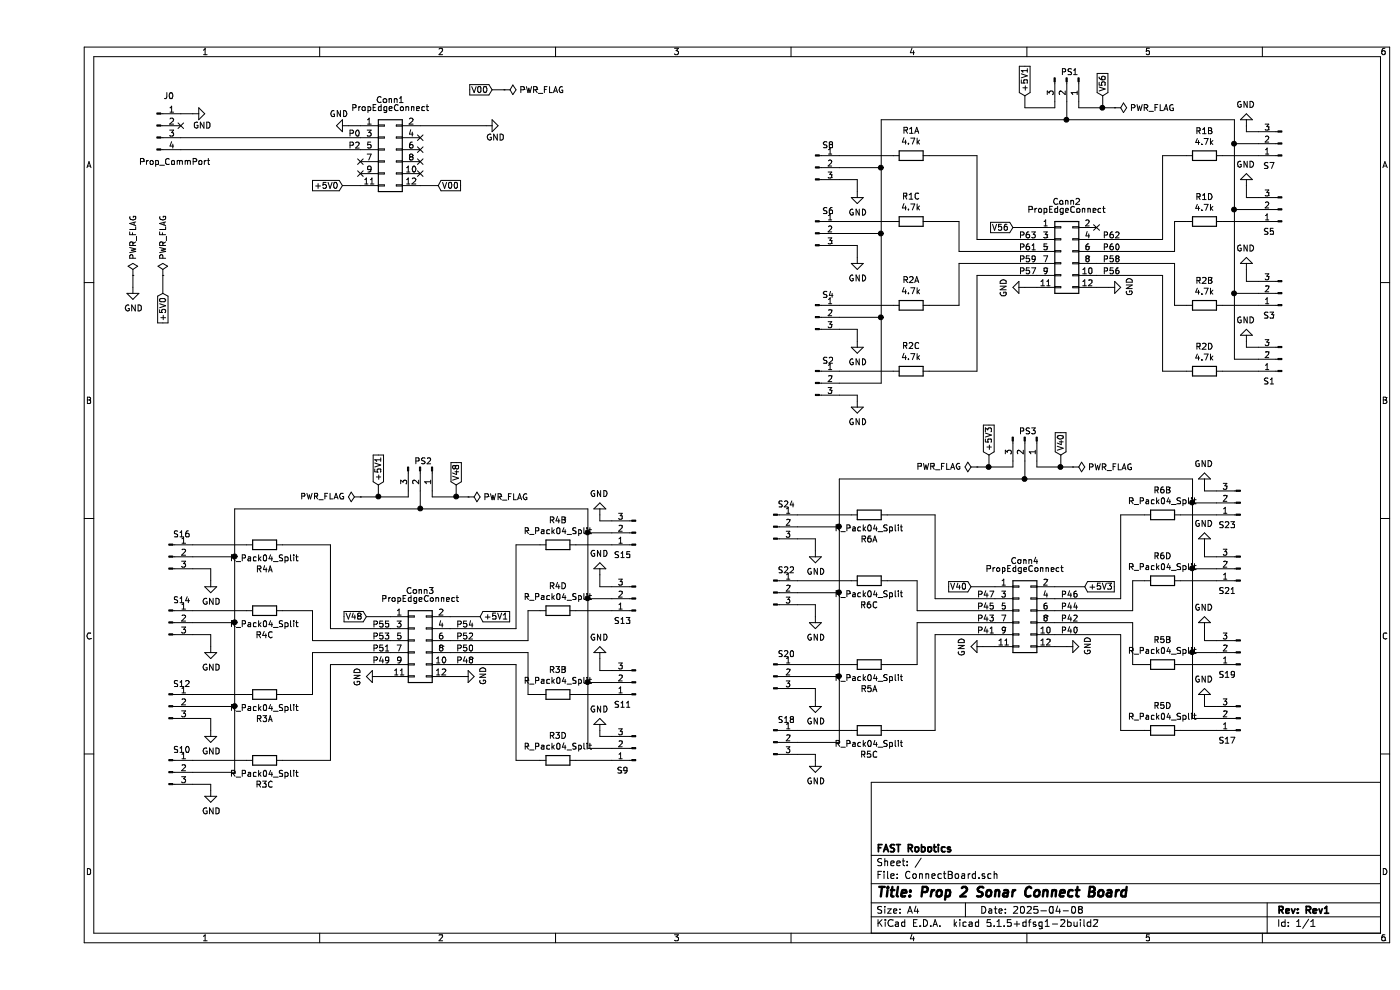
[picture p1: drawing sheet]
EESchema Schematic File Version 4
EELAYER 30 0
EELAYER END
$Descr A4 11693 8268
encoding utf-8
Sheet 1 1
Title "Prop 2 Sonar Connect Board"
Date "2025-04-08"
Rev "Rev1"
Comp "FAST Robotics"
Comment1 ""
Comment2 ""
Comment3 ""
Comment4 ""
$EndDescr
$Comp
L Connector:Conn_01x03_Male S8
U 1 1
P 6500 1400
F 0 "S8" H 6608 1589 50  0000 C CNN
F 1 "SonarConnect" H 6608 1590 50  0001 C CNN
F 2 "Connector_PinHeader_2.54mm:PinHeader_1x03_P2.54mm_Vertical" H 6500 1400 50  0001 C CNN
F 3 "~" H 6500 1400 50  0001 C CNN
	1    6500 1400
	1    0    0    -1  
$EndComp
Wire Wire Line
	7050 1400 6700 1400
$Comp
L power:GND #PWR0101
U 1 1
P 6850 1600
F 0 "#PWR0101" H 6850 1350 50  0001 C CNN
F 1 "GND" H 6855 1427 50  0000 C CNN
F 2 "" H 6850 1600 50  0001 C CNN
F 3 "" H 6850 1600 50  0001 C CNN
	1    6850 1600
	1    0    0    -1  
$EndComp
Wire Wire Line
	6700 1500 6850 1500
Wire Wire Line
	6850 1500 6850 1600
$Comp
L power:PWR_FLAG #FLG0101
U 1 1
P 800 2300
F 0 "#FLG0101" H 800 2375 50  0001 C CNN
F 1 "PWR_FLAG" V 800 2428 50  0000 L CNN
F 2 "" H 800 2300 50  0001 C CNN
F 3 "~" H 800 2300 50  0001 C CNN
	1    800  2300
	1    0    0    -1  
$EndComp
Wire Wire Line
	8700 900  8900 900 
Wire Wire Line
	8700 850  8700 900 
$Comp
L Connector:Conn_01x03_Male PS1
U 1 1
P 8600 650
F 0 "PS1" V 8550 600 50  0000 L CNN
F 1 "PowerSelect" V 8753 794 50  0001 L CNN
F 2 "Connector_PinHeader_2.54mm:PinHeader_1x03_P2.54mm_Vertical" H 8600 650 50  0001 C CNN
F 3 "~" H 8600 650 50  0001 C CNN
	1    8600 650 
	0    1    1    0   
$EndComp
$Comp
L power:GND #PWR0102
U 1 1
P 800 2400
F 0 "#PWR0102" H 800 2150 50  0001 C CNN
F 1 "GND" H 805 2227 50  0000 C CNN
F 2 "" H 800 2400 50  0001 C CNN
F 3 "" H 800 2400 50  0001 C CNN
	1    800  2400
	1    0    0    -1  
$EndComp
Wire Wire Line
	800  2300 800  2400
$Comp
L Connector:Conn_01x03_Male S6
U 1 1
P 6500 1950
F 0 "S6" H 6608 2139 50  0000 C CNN
F 1 "SonarConnect" H 6608 2140 50  0001 C CNN
F 2 "Connector_PinHeader_2.54mm:PinHeader_1x03_P2.54mm_Vertical" H 6500 1950 50  0001 C CNN
F 3 "~" H 6500 1950 50  0001 C CNN
	1    6500 1950
	1    0    0    -1  
$EndComp
Wire Wire Line
	7050 1400 7050 1950
Wire Wire Line
	7050 1950 6700 1950
Connection ~ 7050 1400
$Comp
L power:GND #PWR0103
U 1 1
P 6850 2150
F 0 "#PWR0103" H 6850 1900 50  0001 C CNN
F 1 "GND" H 6855 1977 50  0000 C CNN
F 2 "" H 6850 2150 50  0001 C CNN
F 3 "" H 6850 2150 50  0001 C CNN
	1    6850 2150
	1    0    0    -1  
$EndComp
Wire Wire Line
	6700 2050 6850 2050
Wire Wire Line
	6850 2050 6850 2150
$Comp
L Connector:Conn_01x03_Male S4
U 1 1
P 6500 2650
F 0 "S4" H 6608 2839 50  0000 C CNN
F 1 "SonarConnect" H 6608 2840 50  0001 C CNN
F 2 "Connector_PinHeader_2.54mm:PinHeader_1x03_P2.54mm_Vertical" H 6500 2650 50  0001 C CNN
F 3 "~" H 6500 2650 50  0001 C CNN
	1    6500 2650
	1    0    0    -1  
$EndComp
$Comp
L power:GND #PWR0104
U 1 1
P 6850 2850
F 0 "#PWR0104" H 6850 2600 50  0001 C CNN
F 1 "GND" H 6855 2677 50  0000 C CNN
F 2 "" H 6850 2850 50  0001 C CNN
F 3 "" H 6850 2850 50  0001 C CNN
	1    6850 2850
	1    0    0    -1  
$EndComp
Wire Wire Line
	6700 2750 6850 2750
Wire Wire Line
	6850 2750 6850 2850
Wire Wire Line
	7050 1950 7050 2650
Wire Wire Line
	7050 2650 6700 2650
Connection ~ 7050 1950
$Comp
L Connector:Conn_01x03_Male S2
U 1 1
P 6500 3200
F 0 "S2" H 6608 3389 50  0000 C CNN
F 1 "SonarConnect" H 6608 3390 50  0001 C CNN
F 2 "Connector_PinHeader_2.54mm:PinHeader_1x03_P2.54mm_Vertical" H 6500 3200 50  0001 C CNN
F 3 "~" H 6500 3200 50  0001 C CNN
	1    6500 3200
	1    0    0    -1  
$EndComp
$Comp
L power:GND #PWR0105
U 1 1
P 6850 3350
F 0 "#PWR0105" H 6850 3100 50  0001 C CNN
F 1 "GND" H 6855 3177 50  0000 C CNN
F 2 "" H 6850 3350 50  0001 C CNN
F 3 "" H 6850 3350 50  0001 C CNN
	1    6850 3350
	1    0    0    -1  
$EndComp
Wire Wire Line
	6700 3300 6850 3300
Wire Wire Line
	6850 3300 6850 3350
Wire Wire Line
	6700 3100 7150 3100
Wire Wire Line
	7050 2650 7050 3200
Wire Wire Line
	7050 3200 6700 3200
Connection ~ 7050 2650
$Comp
L power:PWR_FLAG #FLG0102
U 1 1
P 9000 900
F 0 "#FLG0102" H 9000 975 50  0001 C CNN
F 1 "PWR_FLAG" V 9000 1028 50  0000 L CNN
F 2 "" H 9000 900 50  0001 C CNN
F 3 "~" H 9000 900 50  0001 C CNN
	1    9000 900 
	0    1    1    0   
$EndComp
Wire Wire Line
	9000 900  8900 900 
Connection ~ 8900 900 
Wire Wire Line
	7850 2300 8350 2300
Wire Wire Line
	7850 2000 8350 2000
$Comp
L Connector:Conn_01x03_Male S7
U 1 1
P 10400 1200
F 0 "S7" H 10508 1389 50  0000 C CNN
F 1 "SonarConnect" H 10508 1390 50  0001 C CNN
F 2 "Connector_PinHeader_2.54mm:PinHeader_1x03_P2.54mm_Vertical" H 10400 1200 50  0001 C CNN
F 3 "~" H 10400 1200 50  0001 C CNN
	1    10400 1200
	-1   0    0    1   
$EndComp
$Comp
L Connector:Conn_01x03_Male S5
U 1 1
P 10400 1750
F 0 "S5" H 10508 1939 50  0000 C CNN
F 1 "SonarConnect" H 10508 1940 50  0001 C CNN
F 2 "Connector_PinHeader_2.54mm:PinHeader_1x03_P2.54mm_Vertical" H 10400 1750 50  0001 C CNN
F 3 "~" H 10400 1750 50  0001 C CNN
	1    10400 1750
	-1   0    0    1   
$EndComp
$Comp
L Connector:Conn_01x03_Male S3
U 1 1
P 10400 2450
F 0 "S3" H 10508 2639 50  0000 C CNN
F 1 "SonarConnect" H 10508 2640 50  0001 C CNN
F 2 "Connector_PinHeader_2.54mm:PinHeader_1x03_P2.54mm_Vertical" H 10400 2450 50  0001 C CNN
F 3 "~" H 10400 2450 50  0001 C CNN
	1    10400 2450
	-1   0    0    1   
$EndComp
Wire Wire Line
	10200 1300 9900 1300
Wire Wire Line
	9600 1300 9400 1300
Wire Wire Line
	9400 1300 9400 2000
Wire Wire Line
	9400 2000 8850 2000
Wire Wire Line
	7050 1000 8600 1000
Wire Wire Line
	10000 1000 10000 1200
Wire Wire Line
	10000 1200 10200 1200
Wire Wire Line
	7050 1000 7050 1400
Wire Wire Line
	10000 1200 10000 1750
Wire Wire Line
	10000 1750 10200 1750
Connection ~ 10000 1200
Wire Wire Line
	10000 1750 10000 2450
Wire Wire Line
	10000 2450 10200 2450
Connection ~ 10000 1750
Wire Wire Line
	10000 2450 10000 3000
Connection ~ 10000 2450
$Comp
L power:GND #PWR0106
U 1 1
P 10100 1050
F 0 "#PWR0106" H 10100 800 50  0001 C CNN
F 1 "GND" H 10105 877 50  0000 C CNN
F 2 "" H 10100 1050 50  0001 C CNN
F 3 "" H 10100 1050 50  0001 C CNN
	1    10100 1050
	-1   0    0    1   
$EndComp
Wire Wire Line
	10100 1050 10100 1100
Wire Wire Line
	10100 1100 10200 1100
$Comp
L power:GND #PWR0107
U 1 1
P 10100 1550
F 0 "#PWR0107" H 10100 1300 50  0001 C CNN
F 1 "GND" H 10105 1377 50  0000 C CNN
F 2 "" H 10100 1550 50  0001 C CNN
F 3 "" H 10100 1550 50  0001 C CNN
	1    10100 1550
	-1   0    0    1   
$EndComp
$Comp
L power:GND #PWR0108
U 1 1
P 10100 2250
F 0 "#PWR0108" H 10100 2000 50  0001 C CNN
F 1 "GND" H 10105 2077 50  0000 C CNN
F 2 "" H 10100 2250 50  0001 C CNN
F 3 "" H 10100 2250 50  0001 C CNN
	1    10100 2250
	-1   0    0    1   
$EndComp
$Comp
L power:GND #PWR0109
U 1 1
P 10100 2850
F 0 "#PWR0109" H 10100 2600 50  0001 C CNN
F 1 "GND" H 10105 2677 50  0000 C CNN
F 2 "" H 10100 2850 50  0001 C CNN
F 3 "" H 10100 2850 50  0001 C CNN
	1    10100 2850
	-1   0    0    1   
$EndComp
Wire Wire Line
	10100 2250 10100 2350
Wire Wire Line
	10100 2350 10200 2350
Wire Wire Line
	10100 2850 10100 2900
Wire Wire Line
	10200 2550 9900 2550
Wire Wire Line
	10200 1850 9900 1850
Wire Wire Line
	9600 1850 9500 1850
Wire Wire Line
	9500 1850 9500 2100
Wire Wire Line
	9500 2100 8850 2100
Wire Wire Line
	9600 2550 9500 2550
Wire Wire Line
	9500 2550 9500 2200
Wire Wire Line
	9500 2200 8850 2200
Wire Wire Line
	9600 3100 9400 3100
Wire Wire Line
	9400 2300 8850 2300
Wire Wire Line
	10100 1550 10100 1650
Wire Wire Line
	10100 1650 10200 1650
Wire Wire Line
	8600 850  8600 1000
Connection ~ 8600 1000
Wire Wire Line
	8600 1000 10000 1000
$Comp
L Connector:Conn_01x04_Male J0
U 1 1
P 1000 1050
F 0 "J0" H 1100 1300 50  0000 C CNN
F 1 "Prop_CommPort" H 1150 750 50  0000 C CNN
F 2 "Connector_PinHeader_2.54mm:PinHeader_1x04_P2.54mm_Vertical" H 1000 1050 50  0001 C CNN
F 3 "~" H 1000 1050 50  0001 C CNN
	1    1000 1050
	1    0    0    -1  
$EndComp
$Comp
L Connector_Generic:Conn_02x06_Odd_Even Conn1
U 1 1
P 2900 1250
F 0 "Conn1" H 2950 1667 50  0000 C CNN
F 1 "PropEdgeConnect" H 2950 1600 50  0000 C CNN
F 2 "Connector_PinSocket_2.54mm:PinSocket_2x06_P2.54mm_Vertical" H 2900 1250 50  0001 C CNN
F 3 "~" H 2900 1250 50  0001 C CNN
	1    2900 1250
	1    0    0    -1  
$EndComp
$Comp
L power:GND #PWR0110
U 1 1
P 2600 1050
F 0 "#PWR0110" H 2600 800 50  0001 C CNN
F 1 "GND" V 2500 1050 50  0000 R CNN
F 2 "" H 2600 1050 50  0001 C CNN
F 3 "" H 2600 1050 50  0001 C CNN
	1    2600 1050
	0    1    1    0   
$EndComp
Wire Wire Line
	2600 1050 2700 1050
$Comp
L power:GND #PWR0111
U 1 1
P 3750 1050
F 0 "#PWR0111" H 3750 800 50  0001 C CNN
F 1 "GND" V 3650 1050 50  0000 R CNN
F 2 "" H 3750 1050 50  0001 C CNN
F 3 "" H 3750 1050 50  0001 C CNN
	1    3750 1050
	0    -1   -1   0   
$EndComp
Wire Wire Line
	3200 1050 3750 1050
Wire Wire Line
	1200 1150 2700 1150
Text Label 2600 1150 0    50   ~ 0
P0
NoConn ~ 1200 1050
$Comp
L power:GND #PWR0112
U 1 1
P 1300 950
F 0 "#PWR0112" H 1300 700 50  0001 C CNN
F 1 "GND" V 1200 950 50  0000 R CNN
F 2 "" H 1300 950 50  0001 C CNN
F 3 "" H 1300 950 50  0001 C CNN
	1    1300 950 
	0    -1   -1   0   
$EndComp
Text GLabel 8900 800  1    50   Input ~ 0
V56
Wire Wire Line
	8900 800  8900 900 
Text GLabel 8150 1900 0    50   Input ~ 0
V56
$Comp
L power:GND #PWR0113
U 1 1
P 8950 2400
F 0 "#PWR0113" H 8950 2150 50  0001 C CNN
F 1 "GND" H 8955 2227 50  0000 C CNN
F 2 "" H 8950 2400 50  0001 C CNN
F 3 "" H 8950 2400 50  0001 C CNN
	1    8950 2400
	0    -1   -1   0   
$EndComp
Wire Wire Line
	8250 2400 8350 2400
Wire Wire Line
	8850 2400 8950 2400
Wire Wire Line
	8150 1900 8350 1900
NoConn ~ 8850 1900
Text GLabel 3350 1550 2    50   Input ~ 0
V00
Wire Wire Line
	3200 1550 3350 1550
Text Label 8200 2000 0    50   ~ 0
P63
Text Label 8900 2000 0    50   ~ 0
P62
Wire Wire Line
	9400 3100 9400 2300
Text Label 8900 2100 0    50   ~ 0
P60
Text Label 8200 2200 0    50   ~ 0
P59
Text Label 8900 2200 0    50   ~ 0
P58
Text Label 8200 2300 0    50   ~ 0
P57
Text Label 8900 2300 0    50   ~ 0
P56
Wire Wire Line
	10100 2900 10200 2900
Wire Wire Line
	10000 3000 10200 3000
Wire Wire Line
	10200 3100 9900 3100
$Comp
L Connector:Conn_01x03_Male S1
U 1 1
P 10400 3000
F 0 "S1" H 10508 3189 50  0000 C CNN
F 1 "SonarConnect" H 10508 3190 50  0001 C CNN
F 2 "Connector_PinHeader_2.54mm:PinHeader_1x03_P2.54mm_Vertical" H 10400 3000 50  0001 C CNN
F 3 "~" H 10400 3000 50  0001 C CNN
	1    10400 3000
	-1   0    0    1   
$EndComp
$Comp
L Connector:Conn_01x03_Male S16
U 1 1
P 1100 4650
F 0 "S16" H 1208 4839 50  0000 C CNN
F 1 "SonarConnect" H 1208 4840 50  0001 C CNN
F 2 "Connector_PinHeader_2.54mm:PinHeader_1x03_P2.54mm_Vertical" H 1100 4650 50  0001 C CNN
F 3 "~" H 1100 4650 50  0001 C CNN
	1    1100 4650
	1    0    0    -1  
$EndComp
Wire Wire Line
	1650 4650 1300 4650
$Comp
L power:GND #PWR0114
U 1 1
P 1450 4850
F 0 "#PWR0114" H 1450 4600 50  0001 C CNN
F 1 "GND" H 1455 4677 50  0000 C CNN
F 2 "" H 1450 4850 50  0001 C CNN
F 3 "" H 1450 4850 50  0001 C CNN
	1    1450 4850
	1    0    0    -1  
$EndComp
Wire Wire Line
	1300 4750 1450 4750
Wire Wire Line
	1450 4750 1450 4850
Wire Wire Line
	1300 4550 1750 4550
Wire Wire Line
	3300 4150 3500 4150
Wire Wire Line
	3300 4100 3300 4150
$Comp
L Connector:Conn_01x03_Male PS2
U 1 1
P 3200 3900
F 0 "PS2" V 3150 3850 50  0000 L CNN
F 1 "PowerSelect" V 3353 4044 50  0001 L CNN
F 2 "Connector_PinHeader_2.54mm:PinHeader_1x03_P2.54mm_Vertical" H 3200 3900 50  0001 C CNN
F 3 "~" H 3200 3900 50  0001 C CNN
	1    3200 3900
	0    1    1    0   
$EndComp
Wire Wire Line
	2450 5250 2450 4550
Wire Wire Line
	2450 4550 2050 4550
$Comp
L Connector:Conn_01x03_Male S14
U 1 1
P 1100 5200
F 0 "S14" H 1208 5389 50  0000 C CNN
F 1 "SonarConnect" H 1208 5390 50  0001 C CNN
F 2 "Connector_PinHeader_2.54mm:PinHeader_1x03_P2.54mm_Vertical" H 1100 5200 50  0001 C CNN
F 3 "~" H 1100 5200 50  0001 C CNN
	1    1100 5200
	1    0    0    -1  
$EndComp
Wire Wire Line
	1300 5100 1750 5100
Wire Wire Line
	2050 5100 2300 5100
Wire Wire Line
	2300 5100 2300 5350
Wire Wire Line
	1650 4650 1650 5200
Wire Wire Line
	1650 5200 1300 5200
Connection ~ 1650 4650
$Comp
L power:GND #PWR0115
U 1 1
P 1450 5400
F 0 "#PWR0115" H 1450 5150 50  0001 C CNN
F 1 "GND" H 1455 5227 50  0000 C CNN
F 2 "" H 1450 5400 50  0001 C CNN
F 3 "" H 1450 5400 50  0001 C CNN
	1    1450 5400
	1    0    0    -1  
$EndComp
Wire Wire Line
	1300 5300 1450 5300
Wire Wire Line
	1450 5300 1450 5400
$Comp
L Connector:Conn_01x03_Male S12
U 1 1
P 1100 5900
F 0 "S12" H 1208 6089 50  0000 C CNN
F 1 "SonarConnect" H 1208 6090 50  0001 C CNN
F 2 "Connector_PinHeader_2.54mm:PinHeader_1x03_P2.54mm_Vertical" H 1100 5900 50  0001 C CNN
F 3 "~" H 1100 5900 50  0001 C CNN
	1    1100 5900
	1    0    0    -1  
$EndComp
$Comp
L power:GND #PWR0116
U 1 1
P 1450 6100
F 0 "#PWR0116" H 1450 5850 50  0001 C CNN
F 1 "GND" H 1455 5927 50  0000 C CNN
F 2 "" H 1450 6100 50  0001 C CNN
F 3 "" H 1450 6100 50  0001 C CNN
	1    1450 6100
	1    0    0    -1  
$EndComp
Wire Wire Line
	1300 6000 1450 6000
Wire Wire Line
	1450 6000 1450 6100
Wire Wire Line
	1300 5800 1750 5800
Wire Wire Line
	2050 5800 2300 5800
Wire Wire Line
	2300 5800 2300 5450
Wire Wire Line
	1650 5200 1650 5900
Wire Wire Line
	1650 5900 1300 5900
Connection ~ 1650 5200
$Comp
L Connector:Conn_01x03_Male S10
U 1 1
P 1100 6450
F 0 "S10" H 1208 6639 50  0000 C CNN
F 1 "SonarConnect" H 1208 6640 50  0001 C CNN
F 2 "Connector_PinHeader_2.54mm:PinHeader_1x03_P2.54mm_Vertical" H 1100 6450 50  0001 C CNN
F 3 "~" H 1100 6450 50  0001 C CNN
	1    1100 6450
	1    0    0    -1  
$EndComp
$Comp
L power:GND #PWR0117
U 1 1
P 1450 6600
F 0 "#PWR0117" H 1450 6350 50  0001 C CNN
F 1 "GND" H 1455 6427 50  0000 C CNN
F 2 "" H 1450 6600 50  0001 C CNN
F 3 "" H 1450 6600 50  0001 C CNN
	1    1450 6600
	1    0    0    -1  
$EndComp
Wire Wire Line
	1300 6550 1450 6550
Wire Wire Line
	1450 6550 1450 6600
Wire Wire Line
	1300 6350 1750 6350
Wire Wire Line
	1650 5900 1650 6450
Wire Wire Line
	1650 6450 1300 6450
Connection ~ 1650 5900
Wire Wire Line
	2050 6350 2450 6350
Wire Wire Line
	2450 6350 2450 5550
$Comp
L power:PWR_FLAG #FLG0103
U 1 1
P 3600 4150
F 0 "#FLG0103" H 3600 4225 50  0001 C CNN
F 1 "PWR_FLAG" V 3600 4278 50  0000 L CNN
F 2 "" H 3600 4150 50  0001 C CNN
F 3 "~" H 3600 4150 50  0001 C CNN
	1    3600 4150
	0    1    1    0   
$EndComp
Wire Wire Line
	3600 4150 3500 4150
Connection ~ 3500 4150
Wire Wire Line
	2450 5550 2950 5550
Wire Wire Line
	2300 5450 2950 5450
Wire Wire Line
	2300 5350 2950 5350
Wire Wire Line
	2450 5250 2950 5250
$Comp
L Connector:Conn_01x03_Male S15
U 1 1
P 5000 4450
F 0 "S15" H 5108 4639 50  0000 C CNN
F 1 "SonarConnect" H 5108 4640 50  0001 C CNN
F 2 "Connector_PinHeader_2.54mm:PinHeader_1x03_P2.54mm_Vertical" H 5000 4450 50  0001 C CNN
F 3 "~" H 5000 4450 50  0001 C CNN
	1    5000 4450
	-1   0    0    1   
$EndComp
$Comp
L Connector:Conn_01x03_Male S13
U 1 1
P 5000 5000
F 0 "S13" H 5108 5189 50  0000 C CNN
F 1 "SonarConnect" H 5108 5190 50  0001 C CNN
F 2 "Connector_PinHeader_2.54mm:PinHeader_1x03_P2.54mm_Vertical" H 5000 5000 50  0001 C CNN
F 3 "~" H 5000 5000 50  0001 C CNN
	1    5000 5000
	-1   0    0    1   
$EndComp
$Comp
L Connector:Conn_01x03_Male S11
U 1 1
P 5000 5700
F 0 "S11" H 5108 5889 50  0000 C CNN
F 1 "SonarConnect" H 5108 5890 50  0001 C CNN
F 2 "Connector_PinHeader_2.54mm:PinHeader_1x03_P2.54mm_Vertical" H 5000 5700 50  0001 C CNN
F 3 "~" H 5000 5700 50  0001 C CNN
	1    5000 5700
	-1   0    0    1   
$EndComp
Wire Wire Line
	4800 4550 4500 4550
Wire Wire Line
	4200 4550 4000 4550
Wire Wire Line
	4000 4550 4000 5250
Wire Wire Line
	4000 5250 3450 5250
Wire Wire Line
	1650 4250 3200 4250
Wire Wire Line
	4600 4250 4600 4450
Wire Wire Line
	4600 4450 4800 4450
Wire Wire Line
	1650 4250 1650 4650
Wire Wire Line
	4600 4450 4600 5000
Wire Wire Line
	4600 5000 4800 5000
Connection ~ 4600 4450
Wire Wire Line
	4600 5000 4600 5700
Wire Wire Line
	4600 5700 4800 5700
Connection ~ 4600 5000
Wire Wire Line
	4600 5700 4600 6250
Connection ~ 4600 5700
$Comp
L power:GND #PWR0118
U 1 1
P 4700 4300
F 0 "#PWR0118" H 4700 4050 50  0001 C CNN
F 1 "GND" H 4705 4127 50  0000 C CNN
F 2 "" H 4700 4300 50  0001 C CNN
F 3 "" H 4700 4300 50  0001 C CNN
	1    4700 4300
	-1   0    0    1   
$EndComp
Wire Wire Line
	4700 4300 4700 4350
Wire Wire Line
	4700 4350 4800 4350
$Comp
L power:GND #PWR0119
U 1 1
P 4700 4800
F 0 "#PWR0119" H 4700 4550 50  0001 C CNN
F 1 "GND" H 4705 4627 50  0000 C CNN
F 2 "" H 4700 4800 50  0001 C CNN
F 3 "" H 4700 4800 50  0001 C CNN
	1    4700 4800
	-1   0    0    1   
$EndComp
$Comp
L power:GND #PWR0120
U 1 1
P 4700 5500
F 0 "#PWR0120" H 4700 5250 50  0001 C CNN
F 1 "GND" H 4705 5327 50  0000 C CNN
F 2 "" H 4700 5500 50  0001 C CNN
F 3 "" H 4700 5500 50  0001 C CNN
	1    4700 5500
	-1   0    0    1   
$EndComp
$Comp
L power:GND #PWR0121
U 1 1
P 4700 6100
F 0 "#PWR0121" H 4700 5850 50  0001 C CNN
F 1 "GND" H 4705 5927 50  0000 C CNN
F 2 "" H 4700 6100 50  0001 C CNN
F 3 "" H 4700 6100 50  0001 C CNN
	1    4700 6100
	-1   0    0    1   
$EndComp
Wire Wire Line
	4700 5500 4700 5600
Wire Wire Line
	4700 5600 4800 5600
Wire Wire Line
	4700 6100 4700 6150
Wire Wire Line
	4800 5800 4500 5800
Wire Wire Line
	4800 5100 4500 5100
Wire Wire Line
	4200 5100 4100 5100
Wire Wire Line
	4100 5100 4100 5350
Wire Wire Line
	4100 5350 3450 5350
Wire Wire Line
	4200 5800 4100 5800
Wire Wire Line
	4100 5800 4100 5450
Wire Wire Line
	4100 5450 3450 5450
Wire Wire Line
	4200 6350 4000 6350
Wire Wire Line
	4000 5550 3450 5550
Wire Wire Line
	4700 4800 4700 4900
Wire Wire Line
	4700 4900 4800 4900
Wire Wire Line
	3200 4100 3200 4250
Connection ~ 3200 4250
Wire Wire Line
	3200 4250 4600 4250
Text GLabel 3500 4050 1    50   Input ~ 0
V48
Wire Wire Line
	3500 4050 3500 4150
Text GLabel 2750 5150 0    50   Input ~ 0
V48
$Comp
L power:GND #PWR0122
U 1 1
P 2850 5650
F 0 "#PWR0122" H 2850 5400 50  0001 C CNN
F 1 "GND" H 2855 5477 50  0000 C CNN
F 2 "" H 2850 5650 50  0001 C CNN
F 3 "" H 2850 5650 50  0001 C CNN
	1    2850 5650
	0    1    1    0   
$EndComp
$Comp
L power:GND #PWR0123
U 1 1
P 3550 5650
F 0 "#PWR0123" H 3550 5400 50  0001 C CNN
F 1 "GND" H 3555 5477 50  0000 C CNN
F 2 "" H 3550 5650 50  0001 C CNN
F 3 "" H 3550 5650 50  0001 C CNN
	1    3550 5650
	0    -1   -1   0   
$EndComp
Wire Wire Line
	2850 5650 2950 5650
Wire Wire Line
	3450 5650 3550 5650
Wire Wire Line
	2750 5150 2950 5150
Wire Wire Line
	4000 6350 4000 5550
Wire Wire Line
	4700 6150 4800 6150
Wire Wire Line
	4600 6250 4800 6250
Wire Wire Line
	4800 6350 4500 6350
$Comp
L Connector:Conn_01x03_Male S9
U 1 1
P 5000 6250
F 0 "S9" H 5108 6439 50  0000 C CNN
F 1 "SonarConnect" H 5108 6440 50  0001 C CNN
F 2 "Connector_PinHeader_2.54mm:PinHeader_1x03_P2.54mm_Vertical" H 5000 6250 50  0001 C CNN
F 3 "~" H 5000 6250 50  0001 C CNN
	1    5000 6250
	-1   0    0    1   
$EndComp
Text Label 2800 5250 0    50   ~ 0
P55
Text Label 3500 5250 0    50   ~ 0
P54
Text Label 2800 5350 0    50   ~ 0
P53
Text Label 3500 5350 0    50   ~ 0
P52
Text Label 2800 5450 0    50   ~ 0
P51
Text Label 3500 5450 0    50   ~ 0
P50
Text Label 2800 5550 0    50   ~ 0
P49
Text Label 3500 5550 0    50   ~ 0
P48
$Comp
L Connector:Conn_01x03_Male S24
U 1 1
P 6150 4400
F 0 "S24" H 6258 4589 50  0000 C CNN
F 1 "SonarConnect" H 6258 4590 50  0001 C CNN
F 2 "Connector_PinHeader_2.54mm:PinHeader_1x03_P2.54mm_Vertical" H 6150 4400 50  0001 C CNN
F 3 "~" H 6150 4400 50  0001 C CNN
	1    6150 4400
	1    0    0    -1  
$EndComp
Wire Wire Line
	6700 4400 6350 4400
$Comp
L power:GND #PWR0124
U 1 1
P 6500 4600
F 0 "#PWR0124" H 6500 4350 50  0001 C CNN
F 1 "GND" H 6505 4427 50  0000 C CNN
F 2 "" H 6500 4600 50  0001 C CNN
F 3 "" H 6500 4600 50  0001 C CNN
	1    6500 4600
	1    0    0    -1  
$EndComp
Wire Wire Line
	6350 4500 6500 4500
Wire Wire Line
	6500 4500 6500 4600
Wire Wire Line
	6350 4300 6800 4300
Wire Wire Line
	8350 3900 8550 3900
Wire Wire Line
	8350 3850 8350 3900
$Comp
L Connector:Conn_01x03_Male PS3
U 1 1
P 8250 3650
F 0 "PS3" V 8200 3600 50  0000 L CNN
F 1 "PowerSelect" V 8403 3794 50  0001 L CNN
F 2 "Connector_PinHeader_2.54mm:PinHeader_1x03_P2.54mm_Vertical" H 8250 3650 50  0001 C CNN
F 3 "~" H 8250 3650 50  0001 C CNN
	1    8250 3650
	0    1    1    0   
$EndComp
Wire Wire Line
	7500 5000 7500 4300
Wire Wire Line
	7500 4300 7100 4300
$Comp
L Connector:Conn_01x03_Male S22
U 1 1
P 6150 4950
F 0 "S22" H 6258 5139 50  0000 C CNN
F 1 "SonarConnect" H 6258 5140 50  0001 C CNN
F 2 "Connector_PinHeader_2.54mm:PinHeader_1x03_P2.54mm_Vertical" H 6150 4950 50  0001 C CNN
F 3 "~" H 6150 4950 50  0001 C CNN
	1    6150 4950
	1    0    0    -1  
$EndComp
Wire Wire Line
	6350 4850 6800 4850
Wire Wire Line
	7100 4850 7350 4850
Wire Wire Line
	7350 4850 7350 5100
Wire Wire Line
	6700 4400 6700 4950
Wire Wire Line
	6700 4950 6350 4950
Connection ~ 6700 4400
$Comp
L power:GND #PWR0125
U 1 1
P 6500 5150
F 0 "#PWR0125" H 6500 4900 50  0001 C CNN
F 1 "GND" H 6505 4977 50  0000 C CNN
F 2 "" H 6500 5150 50  0001 C CNN
F 3 "" H 6500 5150 50  0001 C CNN
	1    6500 5150
	1    0    0    -1  
$EndComp
Wire Wire Line
	6350 5050 6500 5050
Wire Wire Line
	6500 5050 6500 5150
$Comp
L Connector:Conn_01x03_Male S20
U 1 1
P 6150 5650
F 0 "S20" H 6258 5839 50  0000 C CNN
F 1 "SonarConnect" H 6258 5840 50  0001 C CNN
F 2 "Connector_PinHeader_2.54mm:PinHeader_1x03_P2.54mm_Vertical" H 6150 5650 50  0001 C CNN
F 3 "~" H 6150 5650 50  0001 C CNN
	1    6150 5650
	1    0    0    -1  
$EndComp
$Comp
L power:GND #PWR0126
U 1 1
P 6500 5850
F 0 "#PWR0126" H 6500 5600 50  0001 C CNN
F 1 "GND" H 6505 5677 50  0000 C CNN
F 2 "" H 6500 5850 50  0001 C CNN
F 3 "" H 6500 5850 50  0001 C CNN
	1    6500 5850
	1    0    0    -1  
$EndComp
Wire Wire Line
	6350 5750 6500 5750
Wire Wire Line
	6500 5750 6500 5850
Wire Wire Line
	6350 5550 6800 5550
Wire Wire Line
	7100 5550 7350 5550
Wire Wire Line
	7350 5550 7350 5200
Wire Wire Line
	6700 4950 6700 5650
Wire Wire Line
	6700 5650 6350 5650
Connection ~ 6700 4950
$Comp
L Connector:Conn_01x03_Male S18
U 1 1
P 6150 6200
F 0 "S18" H 6258 6389 50  0000 C CNN
F 1 "SonarConnect" H 6258 6390 50  0001 C CNN
F 2 "Connector_PinHeader_2.54mm:PinHeader_1x03_P2.54mm_Vertical" H 6150 6200 50  0001 C CNN
F 3 "~" H 6150 6200 50  0001 C CNN
	1    6150 6200
	1    0    0    -1  
$EndComp
$Comp
L power:GND #PWR0127
U 1 1
P 6500 6350
F 0 "#PWR0127" H 6500 6100 50  0001 C CNN
F 1 "GND" H 6505 6177 50  0000 C CNN
F 2 "" H 6500 6350 50  0001 C CNN
F 3 "" H 6500 6350 50  0001 C CNN
	1    6500 6350
	1    0    0    -1  
$EndComp
Wire Wire Line
	6350 6300 6500 6300
Wire Wire Line
	6500 6300 6500 6350
Wire Wire Line
	6350 6100 6800 6100
Wire Wire Line
	6700 5650 6700 6200
Wire Wire Line
	6700 6200 6350 6200
Connection ~ 6700 5650
Wire Wire Line
	7100 6100 7500 6100
Wire Wire Line
	7500 6100 7500 5300
$Comp
L power:PWR_FLAG #FLG0104
U 1 1
P 8650 3900
F 0 "#FLG0104" H 8650 3975 50  0001 C CNN
F 1 "PWR_FLAG" V 8650 4028 50  0000 L CNN
F 2 "" H 8650 3900 50  0001 C CNN
F 3 "~" H 8650 3900 50  0001 C CNN
	1    8650 3900
	0    1    1    0   
$EndComp
Wire Wire Line
	8650 3900 8550 3900
Connection ~ 8550 3900
Wire Wire Line
	7500 5300 8000 5300
Wire Wire Line
	7350 5200 8000 5200
Wire Wire Line
	7350 5100 8000 5100
Wire Wire Line
	7500 5000 8000 5000
$Comp
L Connector:Conn_01x03_Male S23
U 1 1
P 10050 4200
F 0 "S23" H 10158 4389 50  0000 C CNN
F 1 "SonarConnect" H 10158 4390 50  0001 C CNN
F 2 "Connector_PinHeader_2.54mm:PinHeader_1x03_P2.54mm_Vertical" H 10050 4200 50  0001 C CNN
F 3 "~" H 10050 4200 50  0001 C CNN
	1    10050 4200
	-1   0    0    1   
$EndComp
$Comp
L Connector:Conn_01x03_Male S21
U 1 1
P 10050 4750
F 0 "S21" H 10158 4939 50  0000 C CNN
F 1 "SonarConnect" H 10158 4940 50  0001 C CNN
F 2 "Connector_PinHeader_2.54mm:PinHeader_1x03_P2.54mm_Vertical" H 10050 4750 50  0001 C CNN
F 3 "~" H 10050 4750 50  0001 C CNN
	1    10050 4750
	-1   0    0    1   
$EndComp
$Comp
L Connector:Conn_01x03_Male S19
U 1 1
P 10050 5450
F 0 "S19" H 10158 5639 50  0000 C CNN
F 1 "SonarConnect" H 10158 5640 50  0001 C CNN
F 2 "Connector_PinHeader_2.54mm:PinHeader_1x03_P2.54mm_Vertical" H 10050 5450 50  0001 C CNN
F 3 "~" H 10050 5450 50  0001 C CNN
	1    10050 5450
	-1   0    0    1   
$EndComp
Wire Wire Line
	9850 4300 9550 4300
Wire Wire Line
	9250 4300 9050 4300
Wire Wire Line
	9050 4300 9050 5000
Wire Wire Line
	9050 5000 8500 5000
Wire Wire Line
	6700 4000 8250 4000
Wire Wire Line
	9650 4000 9650 4200
Wire Wire Line
	9650 4200 9850 4200
Wire Wire Line
	6700 4000 6700 4400
Wire Wire Line
	9650 4200 9650 4750
Wire Wire Line
	9650 4750 9850 4750
Connection ~ 9650 4200
Wire Wire Line
	9650 4750 9650 5450
Wire Wire Line
	9650 5450 9850 5450
Connection ~ 9650 4750
Wire Wire Line
	9650 5450 9650 6000
Connection ~ 9650 5450
$Comp
L power:GND #PWR0128
U 1 1
P 9750 4050
F 0 "#PWR0128" H 9750 3800 50  0001 C CNN
F 1 "GND" H 9755 3877 50  0000 C CNN
F 2 "" H 9750 4050 50  0001 C CNN
F 3 "" H 9750 4050 50  0001 C CNN
	1    9750 4050
	-1   0    0    1   
$EndComp
Wire Wire Line
	9750 4050 9750 4100
Wire Wire Line
	9750 4100 9850 4100
$Comp
L power:GND #PWR0129
U 1 1
P 9750 4550
F 0 "#PWR0129" H 9750 4300 50  0001 C CNN
F 1 "GND" H 9755 4377 50  0000 C CNN
F 2 "" H 9750 4550 50  0001 C CNN
F 3 "" H 9750 4550 50  0001 C CNN
	1    9750 4550
	-1   0    0    1   
$EndComp
$Comp
L power:GND #PWR0130
U 1 1
P 9750 5250
F 0 "#PWR0130" H 9750 5000 50  0001 C CNN
F 1 "GND" H 9755 5077 50  0000 C CNN
F 2 "" H 9750 5250 50  0001 C CNN
F 3 "" H 9750 5250 50  0001 C CNN
	1    9750 5250
	-1   0    0    1   
$EndComp
$Comp
L power:GND #PWR0131
U 1 1
P 9750 5850
F 0 "#PWR0131" H 9750 5600 50  0001 C CNN
F 1 "GND" H 9755 5677 50  0000 C CNN
F 2 "" H 9750 5850 50  0001 C CNN
F 3 "" H 9750 5850 50  0001 C CNN
	1    9750 5850
	-1   0    0    1   
$EndComp
Wire Wire Line
	9750 5250 9750 5350
Wire Wire Line
	9750 5350 9850 5350
Wire Wire Line
	9750 5850 9750 5900
Wire Wire Line
	9850 5550 9550 5550
Wire Wire Line
	9850 4850 9550 4850
Wire Wire Line
	9250 4850 9150 4850
Wire Wire Line
	9150 4850 9150 5100
Wire Wire Line
	9150 5100 8500 5100
Wire Wire Line
	9250 5550 9150 5550
Wire Wire Line
	9150 5550 9150 5200
Wire Wire Line
	9150 5200 8500 5200
Wire Wire Line
	9250 6100 9050 6100
Wire Wire Line
	9050 5300 8500 5300
Wire Wire Line
	9750 4550 9750 4650
Wire Wire Line
	9750 4650 9850 4650
Wire Wire Line
	8250 3850 8250 4000
Connection ~ 8250 4000
Wire Wire Line
	8250 4000 9650 4000
Text GLabel 8550 3800 1    50   Input ~ 0
V40
Wire Wire Line
	8550 3800 8550 3900
Text GLabel 7800 4900 0    50   Input ~ 0
V40
$Comp
L power:GND #PWR0132
U 1 1
P 7900 5400
F 0 "#PWR0132" H 7900 5150 50  0001 C CNN
F 1 "GND" H 7905 5227 50  0000 C CNN
F 2 "" H 7900 5400 50  0001 C CNN
F 3 "" H 7900 5400 50  0001 C CNN
	1    7900 5400
	0    1    1    0   
$EndComp
$Comp
L power:GND #PWR0133
U 1 1
P 8600 5400
F 0 "#PWR0133" H 8600 5150 50  0001 C CNN
F 1 "GND" H 8605 5227 50  0000 C CNN
F 2 "" H 8600 5400 50  0001 C CNN
F 3 "" H 8600 5400 50  0001 C CNN
	1    8600 5400
	0    -1   -1   0   
$EndComp
Wire Wire Line
	7900 5400 8000 5400
Wire Wire Line
	8500 5400 8600 5400
Wire Wire Line
	7800 4900 8000 4900
Wire Wire Line
	9050 6100 9050 5300
Wire Wire Line
	9750 5900 9850 5900
Wire Wire Line
	9650 6000 9850 6000
Wire Wire Line
	9850 6100 9550 6100
$Comp
L Connector:Conn_01x03_Male S17
U 1 1
P 10050 6000
F 0 "S17" H 10158 6189 50  0000 C CNN
F 1 "SonarConnect" H 10158 6190 50  0001 C CNN
F 2 "Connector_PinHeader_2.54mm:PinHeader_1x03_P2.54mm_Vertical" H 10050 6000 50  0001 C CNN
F 3 "~" H 10050 6000 50  0001 C CNN
	1    10050 6000
	-1   0    0    1   
$EndComp
Text Label 7850 5000 0    50   ~ 0
P47
Text Label 8550 5000 0    50   ~ 0
P46
Text Label 7850 5100 0    50   ~ 0
P45
Text Label 8550 5100 0    50   ~ 0
P44
Text Label 7850 5200 0    50   ~ 0
P43
Text Label 8550 5200 0    50   ~ 0
P42
Text Label 7850 5300 0    50   ~ 0
P41
Text Label 8550 5300 0    50   ~ 0
P40
NoConn ~ 2700 1350
NoConn ~ 2700 1450
NoConn ~ 3200 1250
NoConn ~ 3200 1350
NoConn ~ 3200 1450
Text GLabel 3800 750  0    50   Input ~ 0
V00
$Comp
L power:PWR_FLAG #FLG0105
U 1 1
P 3900 750
F 0 "#FLG0105" H 3900 825 50  0001 C CNN
F 1 "PWR_FLAG" V 3900 878 50  0000 L CNN
F 2 "" H 3900 750 50  0001 C CNN
F 3 "~" H 3900 750 50  0001 C CNN
	1    3900 750 
	0    1    1    0   
$EndComp
Wire Wire Line
	3800 750  3900 750 
Text GLabel 2850 4050 1    50   Input ~ 0
+5V1
Wire Wire Line
	3100 4100 3100 4150
Wire Wire Line
	3100 4150 2850 4150
Wire Wire Line
	2850 4050 2850 4150
$Comp
L power:PWR_FLAG #FLG0106
U 1 1
P 2700 4150
F 0 "#FLG0106" H 2700 4225 50  0001 C CNN
F 1 "PWR_FLAG" V 2700 4278 50  0000 L CNN
F 2 "" H 2700 4150 50  0001 C CNN
F 3 "~" H 2700 4150 50  0001 C CNN
	1    2700 4150
	0    -1   -1   0   
$EndComp
Wire Wire Line
	2850 4150 2700 4150
Connection ~ 2850 4150
Text GLabel 3700 5150 2    50   Input ~ 0
+5V1
Wire Wire Line
	3700 5150 3450 5150
Wire Wire Line
	8500 900  8500 850 
Text GLabel 7950 3800 1    50   Input ~ 0
+5V3
Wire Wire Line
	8150 3850 8150 3900
Wire Wire Line
	8150 3900 7950 3900
Wire Wire Line
	7950 3900 7950 3800
$Comp
L power:PWR_FLAG #FLG0107
U 1 1
P 7850 3900
F 0 "#FLG0107" H 7850 3975 50  0001 C CNN
F 1 "PWR_FLAG" V 7850 4028 50  0000 L CNN
F 2 "" H 7850 3900 50  0001 C CNN
F 3 "~" H 7850 3900 50  0001 C CNN
	1    7850 3900
	0    -1   -1   0   
$EndComp
Wire Wire Line
	7850 3900 7950 3900
Connection ~ 7950 3900
Text GLabel 8750 4900 2    50   Input ~ 0
+5V3
Wire Wire Line
	8750 4900 8500 4900
Text GLabel 8250 800  1    50   Input ~ 0
+5V1
Wire Wire Line
	8250 800  8250 900 
Wire Wire Line
	8250 900  8500 900 
Text GLabel 1050 2450 3    50   Input ~ 0
+5V0
Text GLabel 2550 1550 0    50   Input ~ 0
+5V0
Wire Wire Line
	2550 1550 2700 1550
$Comp
L power:PWR_FLAG #FLG0108
U 1 1
P 1050 2300
F 0 "#FLG0108" H 1050 2375 50  0001 C CNN
F 1 "PWR_FLAG" V 1050 2428 50  0000 L CNN
F 2 "" H 1050 2300 50  0001 C CNN
F 3 "~" H 1050 2300 50  0001 C CNN
	1    1050 2300
	1    0    0    -1  
$EndComp
Wire Wire Line
	1050 2450 1050 2300
$Comp
L Connector_Generic:Conn_02x06_Odd_Even Conn2
U 1 1
P 8550 2100
F 0 "Conn2" H 8600 2517 50  0000 C CNN
F 1 "PropEdgeConnect" H 8600 2450 50  0000 C CNN
F 2 "Connector_PinSocket_2.54mm:PinSocket_2x06_P2.54mm_Vertical" H 8550 2100 50  0001 C CNN
F 3 "~" H 8550 2100 50  0001 C CNN
	1    8550 2100
	1    0    0    -1  
$EndComp
$Comp
L Connector_Generic:Conn_02x06_Odd_Even Conn3
U 1 1
P 3150 5350
F 0 "Conn3" H 3200 5767 50  0000 C CNN
F 1 "PropEdgeConnect" H 3200 5700 50  0000 C CNN
F 2 "Connector_PinSocket_2.54mm:PinSocket_2x06_P2.54mm_Vertical" H 3150 5350 50  0001 C CNN
F 3 "~" H 3150 5350 50  0001 C CNN
	1    3150 5350
	1    0    0    -1  
$EndComp
$Comp
L Connector_Generic:Conn_02x06_Odd_Even Conn4
U 1 1
P 8200 5100
F 0 "Conn4" H 8250 5517 50  0000 C CNN
F 1 "PropEdgeConnect" H 8250 5450 50  0000 C CNN
F 2 "Connector_PinSocket_2.54mm:PinSocket_2x06_P2.54mm_Vertical" H 8200 5100 50  0001 C CNN
F 3 "~" H 8200 5100 50  0001 C CNN
	1    8200 5100
	1    0    0    -1  
$EndComp
Wire Wire Line
	1200 1250 2700 1250
Text Label 2600 1250 0    50   ~ 0
P2
NoConn ~ 3200 1150
$Comp
L power:GND #PWR0134
U 1 1
P 8250 2400
F 0 "#PWR0134" H 8250 2150 50  0001 C CNN
F 1 "GND" H 8255 2227 50  0000 C CNN
F 2 "" H 8250 2400 50  0001 C CNN
F 3 "" H 8250 2400 50  0001 C CNN
	1    8250 2400
	0    1    1    0   
$EndComp
Wire Wire Line
	6700 2550 7150 2550
Wire Wire Line
	6700 1850 7150 1850
Wire Wire Line
	6700 1300 7150 1300
Text Label 8200 2100 0    50   ~ 0
P61
Wire Wire Line
	7700 2200 8350 2200
Wire Wire Line
	7450 3100 7850 3100
Wire Wire Line
	7850 3100 7850 2300
Wire Wire Line
	7700 2550 7700 2200
Wire Wire Line
	7450 2550 7700 2550
Wire Wire Line
	7700 2100 8350 2100
Wire Wire Line
	7700 1850 7700 2100
Wire Wire Line
	7450 1850 7700 1850
Wire Wire Line
	7850 2000 7850 1300
Wire Wire Line
	7850 1300 7450 1300
$Comp
L Device:R_Pack04_Split R1
U 1 1
P 7300 1300
F 0 "R1" V 7507 1300 50  0000 C CNN
F 1 "4.7k" V 7416 1300 50  0000 C CNN
F 2 "Package_DIP:DIP-8_W7.62mm" V 7230 1300 50  0001 C CNN
F 3 "~" H 7300 1300 50  0001 C CNN
	1    7300 1300
	0    -1   -1   0   
$EndComp
$Comp
L Device:R_Pack04_Split R1
U 2 1
P 9750 1300
F 0 "R1" V 9543 1300 50  0000 C CNN
F 1 "4.7k" V 9634 1300 50  0000 C CNN
F 2 "Package_DIP:DIP-8_W7.62mm" V 9680 1300 50  0001 C CNN
F 3 "~" H 9750 1300 50  0001 C CNN
	2    9750 1300
	0    1    1    0   
$EndComp
$Comp
L Device:R_Pack04_Split R1
U 3 1
P 7300 1850
F 0 "R1" V 7507 1850 50  0000 C CNN
F 1 "4.7k" V 7416 1850 50  0000 C CNN
F 2 "Package_DIP:DIP-8_W7.62mm" V 7230 1850 50  0001 C CNN
F 3 "~" H 7300 1850 50  0001 C CNN
	3    7300 1850
	0    -1   -1   0   
$EndComp
$Comp
L Device:R_Pack04_Split R1
U 4 1
P 9750 1850
F 0 "R1" V 9543 1850 50  0000 C CNN
F 1 "4.7k" V 9634 1850 50  0000 C CNN
F 2 "Package_DIP:DIP-8_W7.62mm" V 9680 1850 50  0001 C CNN
F 3 "~" H 9750 1850 50  0001 C CNN
	4    9750 1850
	0    1    1    0   
$EndComp
$Comp
L Device:R_Pack04_Split R2
U 4 1
P 9750 3100
F 0 "R2" V 9543 3100 50  0000 C CNN
F 1 "4.7k" V 9634 3100 50  0000 C CNN
F 2 "Package_DIP:DIP-8_W7.62mm" V 9680 3100 50  0001 C CNN
F 3 "~" H 9750 3100 50  0001 C CNN
	4    9750 3100
	0    1    1    0   
$EndComp
$Comp
L Device:R_Pack04_Split R2
U 3 1
P 7300 3100
F 0 "R2" V 7507 3100 50  0000 C CNN
F 1 "4.7k" V 7416 3100 50  0000 C CNN
F 2 "Package_DIP:DIP-8_W7.62mm" V 7230 3100 50  0001 C CNN
F 3 "~" H 7300 3100 50  0001 C CNN
	3    7300 3100
	0    -1   -1   0   
$EndComp
$Comp
L Device:R_Pack04_Split R2
U 2 1
P 9750 2550
F 0 "R2" V 9543 2550 50  0000 C CNN
F 1 "4.7k" V 9634 2550 50  0000 C CNN
F 2 "Package_DIP:DIP-8_W7.62mm" V 9680 2550 50  0001 C CNN
F 3 "~" H 9750 2550 50  0001 C CNN
	2    9750 2550
	0    1    1    0   
$EndComp
$Comp
L Device:R_Pack04_Split R2
U 1 1
P 7300 2550
F 0 "R2" V 7507 2550 50  0000 C CNN
F 1 "4.7k" V 7416 2550 50  0000 C CNN
F 2 "Package_DIP:DIP-8_W7.62mm" V 7230 2550 50  0001 C CNN
F 3 "~" H 7300 2550 50  0001 C CNN
	1    7300 2550
	0    -1   -1   0   
$EndComp
$Comp
L Device:R_Pack04_Split R3
U 1 1
P 1900 5800
F 0 "R3" V 1693 5800 50  0000 C CNN
F 1 "R_Pack04_Split" V 1784 5800 50  0000 C CNN
F 2 "Package_DIP:DIP-8_W7.62mm" V 1830 5800 50  0001 C CNN
F 3 "~" H 1900 5800 50  0001 C CNN
	1    1900 5800
	0    -1   -1   0   
$EndComp
$Comp
L Device:R_Pack04_Split R3
U 2 1
P 4350 5800
F 0 "R3" V 4143 5800 50  0000 C CNN
F 1 "R_Pack04_Split" V 4234 5800 50  0000 C CNN
F 2 "Package_DIP:DIP-8_W7.62mm" V 4280 5800 50  0001 C CNN
F 3 "~" H 4350 5800 50  0001 C CNN
	2    4350 5800
	0    1    1    0   
$EndComp
$Comp
L Device:R_Pack04_Split R3
U 3 1
P 1900 6350
F 0 "R3" V 1693 6350 50  0000 C CNN
F 1 "R_Pack04_Split" V 1784 6350 50  0000 C CNN
F 2 "Package_DIP:DIP-8_W7.62mm" V 1830 6350 50  0001 C CNN
F 3 "~" H 1900 6350 50  0001 C CNN
	3    1900 6350
	0    -1   -1   0   
$EndComp
$Comp
L Device:R_Pack04_Split R3
U 4 1
P 4350 6350
F 0 "R3" V 4143 6350 50  0000 C CNN
F 1 "R_Pack04_Split" V 4234 6350 50  0000 C CNN
F 2 "Package_DIP:DIP-8_W7.62mm" V 4280 6350 50  0001 C CNN
F 3 "~" H 4350 6350 50  0001 C CNN
	4    4350 6350
	0    1    1    0   
$EndComp
$Comp
L Device:R_Pack04_Split R4
U 1 1
P 1900 4550
F 0 "R4" V 1693 4550 50  0000 C CNN
F 1 "R_Pack04_Split" V 1784 4550 50  0000 C CNN
F 2 "Package_DIP:DIP-8_W7.62mm" V 1830 4550 50  0001 C CNN
F 3 "~" H 1900 4550 50  0001 C CNN
	1    1900 4550
	0    -1   -1   0   
$EndComp
$Comp
L Device:R_Pack04_Split R4
U 2 1
P 4350 4550
F 0 "R4" V 4143 4550 50  0000 C CNN
F 1 "R_Pack04_Split" V 4234 4550 50  0000 C CNN
F 2 "Package_DIP:DIP-8_W7.62mm" V 4280 4550 50  0001 C CNN
F 3 "~" H 4350 4550 50  0001 C CNN
	2    4350 4550
	0    1    1    0   
$EndComp
$Comp
L Device:R_Pack04_Split R4
U 3 1
P 1900 5100
F 0 "R4" V 1693 5100 50  0000 C CNN
F 1 "R_Pack04_Split" V 1784 5100 50  0000 C CNN
F 2 "Package_DIP:DIP-8_W7.62mm" V 1830 5100 50  0001 C CNN
F 3 "~" H 1900 5100 50  0001 C CNN
	3    1900 5100
	0    -1   -1   0   
$EndComp
$Comp
L Device:R_Pack04_Split R4
U 4 1
P 4350 5100
F 0 "R4" V 4143 5100 50  0000 C CNN
F 1 "R_Pack04_Split" V 4234 5100 50  0000 C CNN
F 2 "Package_DIP:DIP-8_W7.62mm" V 4280 5100 50  0001 C CNN
F 3 "~" H 4350 5100 50  0001 C CNN
	4    4350 5100
	0    1    1    0   
$EndComp
$Comp
L Device:R_Pack04_Split R5
U 1 1
P 6950 5550
F 0 "R5" V 6743 5550 50  0000 C CNN
F 1 "R_Pack04_Split" V 6834 5550 50  0000 C CNN
F 2 "Package_DIP:DIP-8_W7.62mm" V 6880 5550 50  0001 C CNN
F 3 "~" H 6950 5550 50  0001 C CNN
	1    6950 5550
	0    -1   -1   0   
$EndComp
$Comp
L Device:R_Pack04_Split R6
U 1 1
P 6950 4300
F 0 "R6" V 6743 4300 50  0000 C CNN
F 1 "R_Pack04_Split" V 6834 4300 50  0000 C CNN
F 2 "Package_DIP:DIP-8_W7.62mm" V 6880 4300 50  0001 C CNN
F 3 "~" H 6950 4300 50  0001 C CNN
	1    6950 4300
	0    -1   -1   0   
$EndComp
$Comp
L Device:R_Pack04_Split R5
U 2 1
P 9400 5550
F 0 "R5" V 9193 5550 50  0000 C CNN
F 1 "R_Pack04_Split" V 9284 5550 50  0000 C CNN
F 2 "Package_DIP:DIP-8_W7.62mm" V 9330 5550 50  0001 C CNN
F 3 "~" H 9400 5550 50  0001 C CNN
	2    9400 5550
	0    1    1    0   
$EndComp
$Comp
L Device:R_Pack04_Split R6
U 2 1
P 9400 4300
F 0 "R6" V 9193 4300 50  0000 C CNN
F 1 "R_Pack04_Split" V 9284 4300 50  0000 C CNN
F 2 "Package_DIP:DIP-8_W7.62mm" V 9330 4300 50  0001 C CNN
F 3 "~" H 9400 4300 50  0001 C CNN
	2    9400 4300
	0    1    1    0   
$EndComp
$Comp
L Device:R_Pack04_Split R5
U 3 1
P 6950 6100
F 0 "R5" V 6743 6100 50  0000 C CNN
F 1 "R_Pack04_Split" V 6834 6100 50  0000 C CNN
F 2 "Package_DIP:DIP-8_W7.62mm" V 6880 6100 50  0001 C CNN
F 3 "~" H 6950 6100 50  0001 C CNN
	3    6950 6100
	0    -1   -1   0   
$EndComp
$Comp
L Device:R_Pack04_Split R6
U 3 1
P 6950 4850
F 0 "R6" V 6743 4850 50  0000 C CNN
F 1 "R_Pack04_Split" V 6834 4850 50  0000 C CNN
F 2 "Package_DIP:DIP-8_W7.62mm" V 6880 4850 50  0001 C CNN
F 3 "~" H 6950 4850 50  0001 C CNN
	3    6950 4850
	0    -1   -1   0   
$EndComp
$Comp
L Device:R_Pack04_Split R5
U 4 1
P 9400 6100
F 0 "R5" V 9193 6100 50  0000 C CNN
F 1 "R_Pack04_Split" V 9284 6100 50  0000 C CNN
F 2 "Package_DIP:DIP-8_W7.62mm" V 9330 6100 50  0001 C CNN
F 3 "~" H 9400 6100 50  0001 C CNN
	4    9400 6100
	0    1    1    0   
$EndComp
$Comp
L Device:R_Pack04_Split R6
U 4 1
P 9400 4850
F 0 "R6" V 9193 4850 50  0000 C CNN
F 1 "R_Pack04_Split" V 9284 4850 50  0000 C CNN
F 2 "Package_DIP:DIP-8_W7.62mm" V 9330 4850 50  0001 C CNN
F 3 "~" H 9400 4850 50  0001 C CNN
	4    9400 4850
	0    1    1    0   
$EndComp
Wire Wire Line
	1200 950  1300 950 
$EndSCHEMATC
